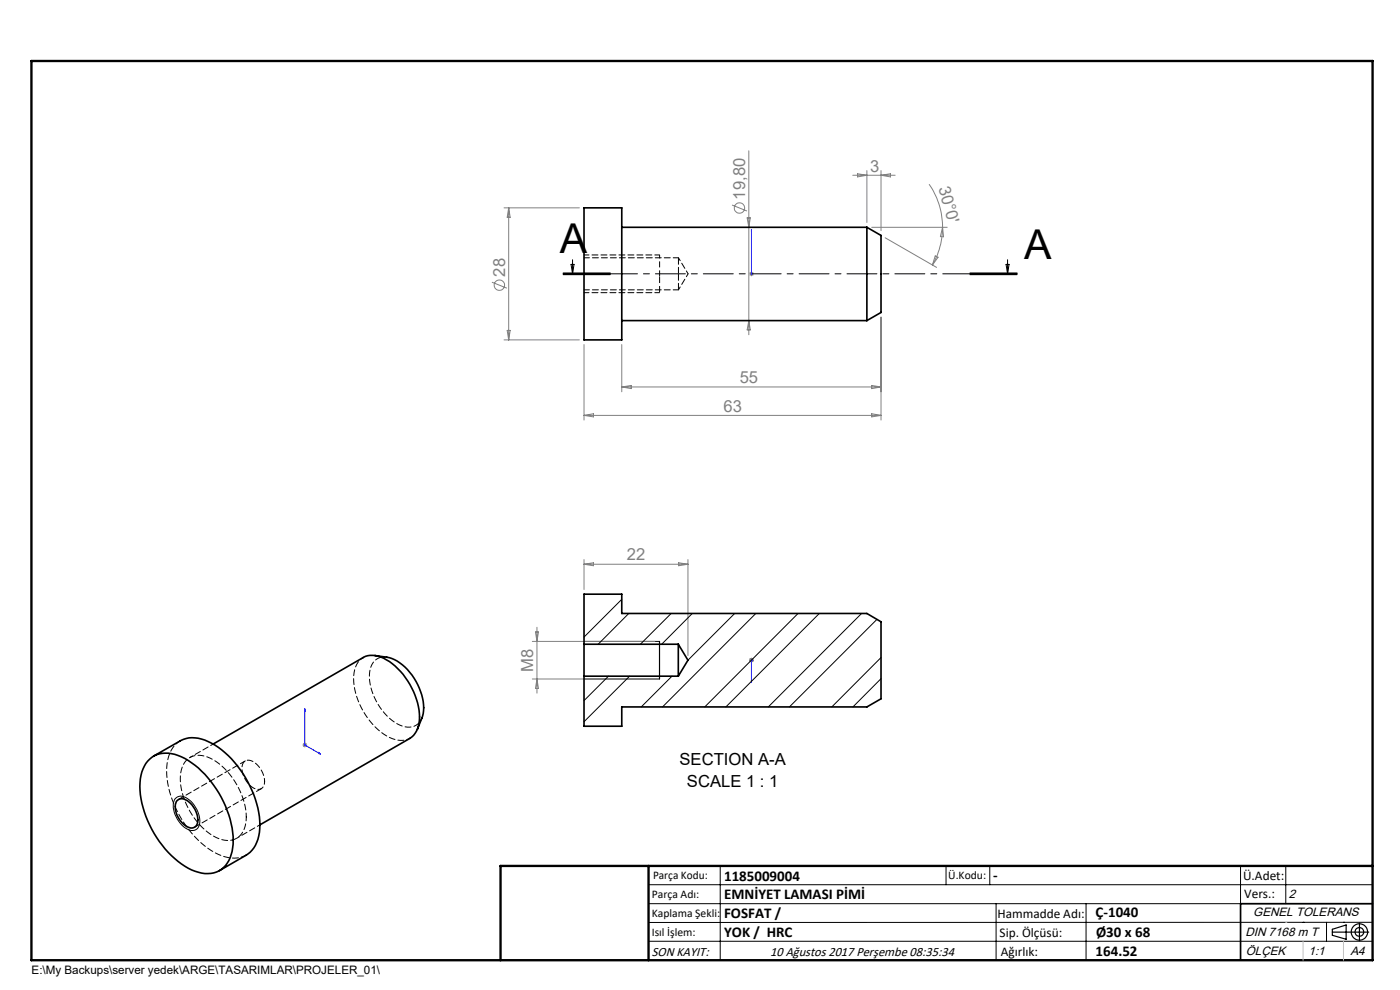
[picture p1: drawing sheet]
<svg xmlns="http://www.w3.org/2000/svg" width="297mm" height="210mm" viewBox="0 0 297 210" stroke-linecap="round" stroke-linejoin="round" font-family="sans-serif">
<g fill="none" stroke="#808080" stroke-width=".21">
<path d="M158.9 32v39M180.9 37.2h9M181.9 36.9l2 .3-2 .3zM183.9 36.2v11M186.9 36.2v12.7M186.9 37.2l2-.3v.6zM197.1 39.1a15.8 15.8 0 0 1 2.9 9.1M104.4 59.9l3.1 1.2M106.9 44.1h16M107.9 44.1v28M107.9 44.1l.3 2h-.6zM155.3 43.5l3.2 1.3"/>
<path d="M158.5 46.2h.7l-.3 2zM158.9 58.1h1M159.1 57.7l.7 .7M159.4 57.6v1M159.8 57.7l-.7 .7M184.9 48.2h16M187.8 50.4l10.9 6.3M198.4 54.3l.6 .3-1.2 1.6zM200 48.2l.2 2h-.7zM200 48.2a16.6 16.6 0 0 1-2.2 8M106.9 72.1h16M107.6 70.1h.6l-.3 2z"/>
<path d="M123.9 73.1v16M131.9 73.1v10M158.9 68l.3 2h-.7zM186.9 67.3v21.8M123.9 88.1h63M123.9 88.1l2-.3v.6zM131.9 82.1h55M131.9 82.1l2-.3v.6zM184.9 81.8l2 .3-2 .3zM184.9 87.8l2 .3-2 .3zM123.9 118.7v6.4M123.9 119.7l2-.3v.6z"/>
<path d="M123.9 119.7h22M144 119.4l1.9 .3-1.9 .3zM145.9 118.7v20.4M112.9 136.1h26M113.6 134h.6l-.3 2.1zM113.9 133.1v13.9M159.1 139.7l.7 .7M159.4 139.6v.9M159.8 139.7l-.7 .7M64.2 158h1M64.3 157.7l.7 .7M64.7 157.5v1"/>
<path d="M65 157.7l-.7 .7M112.9 144h26M113.9 144l.3 2h-.6zM158.9 140h1"/>
<circle cx="156.9" cy="44.1" r="1.1"/>
<circle cx="105.9" cy="60.5" r="1.1"/>
</g>
<g fill="none" stroke="#000" stroke-width=".21">
<path d="M119.5 58.3h10zM119.5 58.1h10M119.5 57.9h10M121.1 56.1h.7l-.3 2zM121.5 55.1v3M205.8 58.1h10M205.8 57.9h10M205.8 58.3h10M213.4 56.1h.7l-.4 2zM213.7 55.1v3M123.9 136.1h16M123.9 144h16"/>
<path d="M37.1 169.4a1.81 1.81 0 0 1 2.7 0 5.9 5.9 0 0 1 2.5 5.6 1.72 1.72 0 0 1-2.9 .7 5.6 5.6 0 0 1-2.4-6zM137.6 187.7h153.6M137.6 191.7h153.6M137.6 199.7h153.6M152.8 183.7v20M200.7 183.7v4M210 183.7v4M211.3 191.7v12M230.4 191.7v12M263.2 183.7v20M272.8 183.7v8M276.4 195.6h.1"/>
<path d="M281.4 195.6v4.1M285 195.6h.1M291.2 195.6l-153.6 .1"/>
</g>
<g fill="none" stroke="#000" stroke-width=".25">
<path d="M139.9 136.1v7.9M282.6 197.7h7.8M282.6 197.1l3-.9v3l-3-.8zM288.4 195.8v3.8M106.2 203.7h185"/>
<circle cx="288.4" cy="197.7" r="1.74"/>
<circle cx="288.4" cy="197.7" r=".93"/>
</g>
<path d="M139.9 58.6v3.5" fill="none" stroke="#000" stroke-width=".21" stroke-dasharray="1.3 .6" stroke-dashoffset="-.1" stroke-linecap="butt"/>
<path d="M139.9 54.1v4" fill="none" stroke="#000" stroke-width=".21" stroke-dasharray="1.3 .6" stroke-dashoffset=".5" stroke-linecap="butt"/>
<path d="M159.4 58.1h.1M159.4 58v.2zM159.4 48.7v.5v-.5M159.4 48.7v9.4M159.4 139.9v.3zM64.7 150.3l.1 .5-.2-.1zM64.7 150.3v7.7l3.3 2M67.7 159.7l.3 .3-.3-.1zM159.4 144.7v-.4v.4M159.4 140h.1M159.4 140v4.7" fill="none" stroke="#00f" stroke-width=".21"/>
<path d="M139.9 54.1h-16M123.9 62.1h16" fill="none" stroke="#000" stroke-width=".21" stroke-dasharray="1.3 .6" stroke-dashoffset=".3"/>
<path d="M139.9 58.1v.5" fill="none" stroke="#000" stroke-width=".21" stroke-dasharray="1.3 .6"/>
<path d="M215.8 58.1h-96.3" fill="none" stroke="#000" stroke-width=".21" stroke-dasharray="6.3 1.3 1.3 1.3" stroke-dashoffset=".7"/>
<path d="M291.2 191.7h-28v12" fill="none" stroke="#000" stroke-width=".35"/>
<path d="M6.7 12.9h284.5v190.8h-284.5zM137.6 183.7v20M291.2 183.7h-185v20" fill="none" stroke="#000" stroke-width=".5"/>
<path d="M276.4 199.7v4M285 199.7v4" fill="none" stroke="#c0c0c0" stroke-width=".21"/>
<path d="M272.8 195.6h.1" fill="none" stroke="#c0c0c0" stroke-width=".25"/>
<g fill="#00f">
<path d="M67.7 159.7l.3 .3-.3-.1zM64.7 150.3l.1 .5-.2-.1zM159.4 58v.2zM159.4 48.7v.5z"/>
<path d="M159.4 144.3v.4zM159.4 139.9v.3zM159.4 144.3v.4zM159.4 139.9v.3z"/>
</g>
<g fill="none" stroke="#000" stroke-width=".35">
<path d="M123.9 44.1h8v28h-8zM131.9 48.2h52M183.9 48.2v19.8M183.9 48.2l3 1.7v16.4l-3 1.7M131.9 68h52M79.5 139.1a9.7 9.7 0 0 1 4.2 .8 12.2 12.2 0 0 1 6.1 11.5l-1.3 3.3M123.9 136.7v6.7M123.9 136.7v-10.7h8v4.1h52l3 1.8v16.3l-3 1.8h-52v4h-8v-10.6M123.9 136.7h20M143.9 136.7v6.7M143.9 136.7l2 3.3-2 3.4M45.2 157.8l31.8-18.3a5.3 5.3 0 0 1 5.6 .8 15.5 15.5 0 0 1 6.4 12.5 4.8 4.8 0 0 1-2 3.8l-31.9 18.4"/>
<path d="M123.9 143.4h20M31.3 161.5a5.8 5.8 0 0 1 7.2-1 21.1 21.1 0 0 1 10 12.4 13.1 13.1 0 0 1 0 9.7 5.3 5.3 0 0 1-7.1 2.2 19.9 19.9 0 0 1-10.5-11.7 14.2 14.2 0 0 1-.6-10zM32.6 160.4l5.6-3.2a6.5 6.5 0 0 1 6.7 .4 21.8 21.8 0 0 1 10.2 17.4M37.6 169.8a1.79 1.79 0 0 1 2.5 .3 4.6 4.6 0 0 1 1.6 4.9 1.48 1.48 0 0 1-2.3 .2 4.7 4.7 0 0 1-2-5.1zM55.1 175a7.3 7.3 0 0 1-2.9 6.4l-5.6 3.3"/>
</g>
<path d="M38.2 157.1a6.9 6.9 0 0 0-2.9 6.4 21.8 21.8 0 0 0 10.3 17.4 6.8 6.8 0 0 0 6.6 .5M41.3 175.5l14.1-8.2M52 161.4l-14.1 8.2" fill="none" stroke="#000" stroke-width=".21" stroke-dasharray="1.3 .6" stroke-dashoffset=".1"/>
<path d="M77.1 139.4a4.9 4.9 0 0 0-2.1 4.6 15.3 15.3 0 0 0 7.6 12.4 4.6 4.6 0 0 0 4.4 .2" fill="none" stroke="#000" stroke-width=".21" stroke-dasharray="1.3 .6" stroke-dashoffset=".5"/>
<path d="M52.2 173.3a15.3 15.3 0 0 0-7.6-12.5 4.1 4.1 0 0 0-5.4 .9 9 9 0 0 0 0 8.1 14.3 14.3 0 0 0 7.3 8.1 3.9 3.9 0 0 0 5.6-3.3l.1-1.3" fill="none" stroke="#000" stroke-width=".21" stroke-dasharray="1.3 .6" stroke-dashoffset=".4"/>
<path d="M146 58.1l-2.1-3.4M143.9 61.5l2.1-3.4M45.2 157.8l-4.9 2.9M89.5 152.3a3.2 3.2 0 0 1-4.7 1.5 12.3 12.3 0 0 1-6.4-11.3 3.2 3.2 0 0 1 3.7-3.1M50.2 177.8l4.9-2.8M56.1 165.7a4.9 4.9 0 0 0-3.2-4.4 1.42 1.42 0 0 0-1.6 1.7 4.9 4.9 0 0 0 3.3 4.4 1.42 1.42 0 0 0 1.5-1.7" fill="none" stroke="#000" stroke-width=".21" stroke-dasharray="1.3 .6" stroke-dashoffset=".6"/>
<path d="M143.9 58.1v-3.4M143.9 61.5v-3.4" fill="none" stroke="#000" stroke-width=".21" stroke-dasharray="1.3 .6" stroke-dashoffset="-.1"/>
<path d="M143.9 54.7h-20M123.9 61.5h20" fill="none" stroke="#000" stroke-width=".21" stroke-dasharray="1.3 .6" stroke-dashoffset=".2"/>
<g fill="none" stroke="#000" stroke-width=".21">
<path d="M124 126l-.1 .1M131.9 127.1l-8 8M133.4 130.1l-6.5 6.6M142.4 130.1l-6.5 6.6M146.9 130.1l-6.5 6.6M155.9 130.1l-10 9.9M160.3 130.1l-19.8 19.9M169.3 130.1l-19.8 19.9M173.8 130.1l-19.8 19.9M182.8 130.1l-19.8 19.9M186.1 131.4l-18.6 18.6M186.9 139.5l-10.4 10.5"/>
<path d="M129.1 143.4l-5.2 5.2M133.6 143.4l-9.7 9.7M142.6 143.4l-6.6 6.6M186.9 144l-6 6"/>
</g>
<g font-size="8.7">
<text x="118.8" y="53.7">A</text>
<text x="217.3" y="55">A</text>
</g>
<g font-size="3.5" fill="#808080">
<text x="184.6" y="36.4">3</text>
<text x="199.1" y="39.8" transform="rotate(74 199.1 39.8)">30°0'</text>
<text x="158.1" y="42.3" transform="rotate(-90 158.1 42.3)">19,80</text>
<text x="107.1" y="58.7" transform="rotate(-90 107.1 58.7)">28</text>
<text x="156.9" y="81.3">55</text>
<text x="153.5" y="87.3">63</text>
<text x="133" y="118.9">22</text>
<text x="113.1" y="142.5" transform="rotate(-90 113.1 142.5)">M8</text>
</g>
<g font-size="3.5">
<text x="144.2" y="162.3">SECTION A-A</text>
<text x="145.7" y="166.9">SCALE 1 : 1</text>
</g>
<g font-size="3.2">
<text x="153.6" y="186.8">1185009004</text>
<text x="153.6" y="190.8">EMNİYET LAMASI PİMİ</text>
<text x="210.7" y="186.6">-</text>
<text x="153.6" y="194.8">FOSFAT /</text>
<text x="232.4" y="194.5">Ç-1040</text>
<text x="153.6" y="198.8">YOK / HRC</text>
<text x="232.4" y="202.8">164.52</text>
<text x="232.5" y="198.8">Ø30 x 68</text>
</g>
<g font-size="2.8">
<text x="263.7" y="186.7">Ü.Adet:</text>
<text x="263.9" y="190.5">Vers.:</text>
<text x="211.6" y="194.8">Hammadde Adı:</text>
<text x="138.3" y="202.8">SON KAYIT:</text>
<text x="163.4" y="202.8">10 Ağustos 2017 Perşembe 08:35:34</text>
<text x="212.1" y="198.7">Sip. Ölçüsü:</text>
<text x="212.3" y="202.7">Ağırlık:</text>
</g>
<g font-size="2.6">
<text x="273.4" y="190.4">2</text>
<text x="265.9" y="194.4">GENEL TOLERANS</text>
<text x="264.2" y="198.5">DIN 7168 m T</text>
<text x="264.3" y="202.6">ÖLÇEK</text>
<text x="277.6" y="202.6">1:1</text>
<text x="286.5" y="202.6">A4</text>
</g>
<g font-size="2.5">
<text x="138.3" y="190.5">Parça Adı:</text>
<text x="138.5" y="186.5">Parça Kodu:</text>
<text x="201.2" y="186.5">Ü.Kodu:</text>
<text x="138.3" y="194.5">Kaplama Şekli:</text>
<text x="138.3" y="198.6">Isıl İşlem:</text>
<text x="6.7" y="206.7">E:\My Backups\server yedek\ARGE\TASARIMLAR\PROJELER_01\</text>
</g>
</svg>
